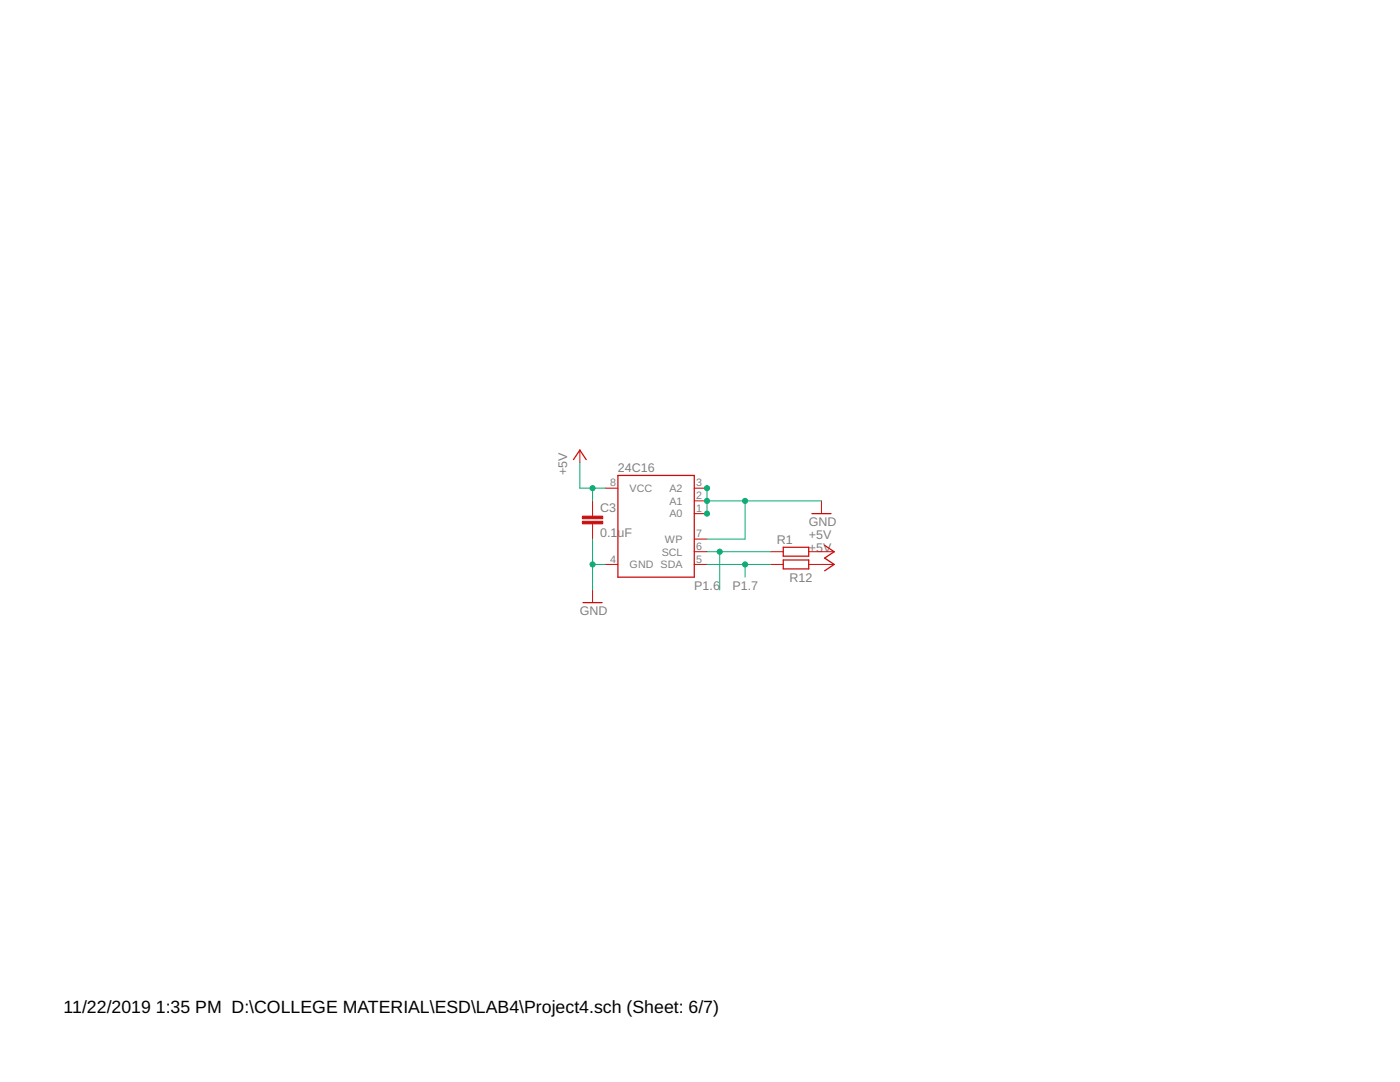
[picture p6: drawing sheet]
<svg xmlns="http://www.w3.org/2000/svg" width="279mm" height="216mm" viewBox="0 0 279 216" stroke-linecap="round" stroke-linejoin="round" font-family="sans-serif">
<path d="M114.4 91.7l1.3-1.9 1.3 1.9M123.3 94.9h15.3v20.3h-15.3zM156.3 109.2h5.1v1.8h-5.1zM156.3 111.7h5.1v1.8h-5.1zM162 102.5h3.8M164.6 108.8l1.9 1.3-1.9 1.3 1.9 1.2-1.9 1.3M116.4 120.2h3.8" fill="none" stroke="#c90d0c" stroke-width=".25"/>
<g fill="none" stroke="#c90d0c" stroke-width=".2">
<path d="M115.7 89.8v2.6M118.3 99.9v3.1M120.8 97.4h2.5M138.6 97.4h2.5M138.6 99.9h2.5M163.9 99.9v2.6M118.3 104.5v3.1M118.3 117.7v2.5M120.8 112.6h2.5M138.6 102.5h2.5M138.6 107.6h2.5M138.6 110.1h2.5"/>
<path d="M138.6 112.6h2.5M153.8 110.1h2.5M153.8 112.6h2.5M161.4 110.1h5.1M161.4 112.6h5.1"/>
</g>
<g fill="#c90d0c" stroke="#c90d0c" stroke-width=".2">
<path d="M116.2 103h4.1v.5h-4.1z"/>
<path d="M116.2 104h4.1v.5h-4.1z"/>
</g>
<path d="M115.7 92.4v5h5.1M118.3 97.4v2.5M141.1 97.4v5.1M141.1 99.9h22.8M148.7 99.9v7.7h-7.6M118.3 107.6v10.1M118.3 112.6h2.5M141.1 112.6h12.7M141.1 110.1h12.7M143.6 110.1v7.6M148.7 112.6v2.6" fill="none" stroke="#0dab76" stroke-width=".2"/>
<g fill="#0dab76" stroke="#0dab76" stroke-width=".2">
<circle cx="118.3" cy="97.4" r=".51"/>
<circle cx="118.3" cy="112.6" r=".51"/>
<circle cx="141.1" cy="99.9" r=".51"/>
<circle cx="141.1" cy="102.5" r=".51"/>
<circle cx="141.1" cy="97.4" r=".51"/>
<circle cx="148.7" cy="99.9" r=".51"/>
<circle cx="143.6" cy="110.1" r=".51"/>
<circle cx="148.7" cy="112.6" r=".51"/>
</g>
<g font-size="3.5">
<text x="12.7" y="202.2">11/22/2019</text>
<text x="31.1" y="202.2">1:35 PM D:\COLLEGE MATERIAL\ESD\LAB4\Project4.sch (Sheet: 6/7)</text>
</g>
<g font-size="2.5" fill="#808080">
<text x="113.2" y="94.9" transform="rotate(-90 113.2 94.9)">+5V</text>
<text x="123.3" y="94.2">24C16</text>
<text x="119.8" y="107.2">0.1uF</text>
<text x="119.8" y="102.1">C3</text>
<text x="161.4" y="105">GND</text>
<text x="161.4" y="107.6">+5V</text>
<text x="155" y="108.6">R1</text>
<text x="161.4" y="110.1">+5V</text>
<text x="138.6" y="117.7">P1.6</text>
<text x="146.2" y="117.7">P1.7</text>
<text x="157.6" y="116.2">R12</text>
<text x="115.7" y="122.8">GND</text>
</g>
<g font-size="2.1" fill="#808080">
<text x="121.8" y="97.1">8</text>
<text x="125.7" y="98.2">VCC</text>
<text x="133.6" y="98.2">A2</text>
<text x="133.6" y="100.7">A1</text>
<text x="138.9" y="97.1">3</text>
<text x="138.9" y="99.6">2</text>
<text x="133.6" y="103.2">A0</text>
<text x="138.9" y="102.1">1</text>
<text x="138.9" y="107.2">7</text>
<text x="121.8" y="112.3">4</text>
<text x="125.7" y="113.4">GND SDA</text>
<text x="132.1" y="110.9">SCL</text>
<text x="132.7" y="108.3">WP</text>
<text x="138.9" y="109.7">6</text>
<text x="138.9" y="112.3">5</text>
</g>
</svg>
